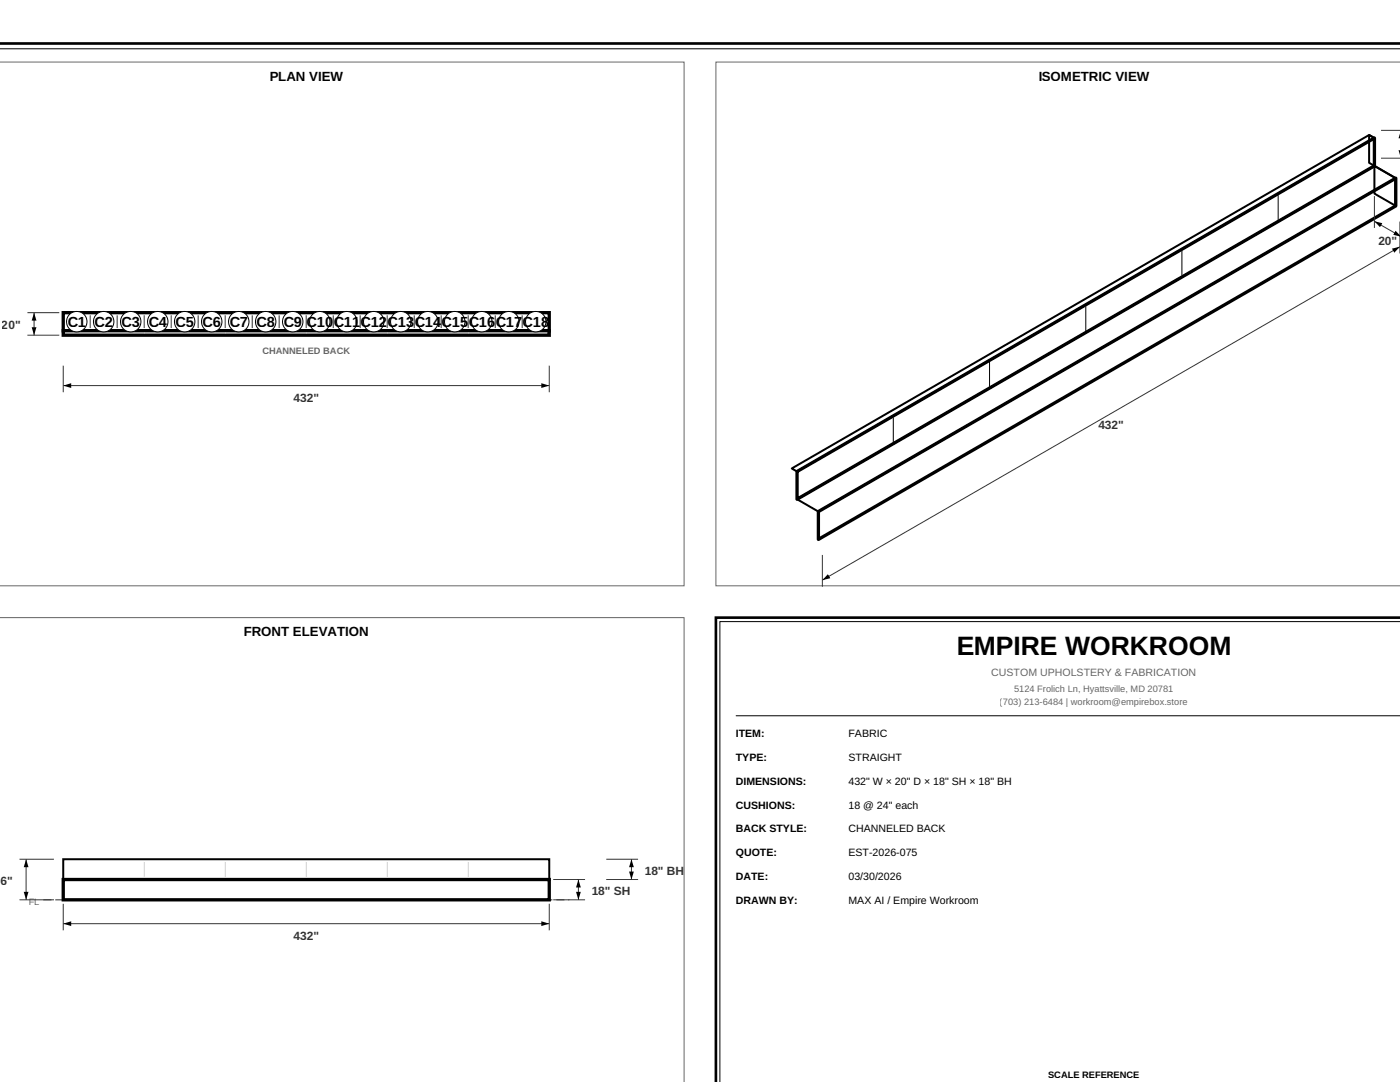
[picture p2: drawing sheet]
<svg xmlns="http://www.w3.org/2000/svg" width="279mm" height="216mm" viewBox="0 0 279 216" stroke-linecap="round" stroke-linejoin="round" font-family="sans-serif">
<path d="M-.1 8.7h279.5" fill="none" stroke="#000" stroke-width=".53"/>
<path d="M-.1 9.7h279.5" fill="none" stroke="#000" stroke-width=".2"/>
<path d="M-.1 12.4h136.6v104.5h-136.6" fill="none" stroke="#666" stroke-width=".2"/>
<path d="M12.6 62.4h97v3.6h-97z" fill="none" stroke="#000" stroke-width=".66" stroke-linecap="butt"/>
<path d="M12.6 66h97v.9h-97z" fill="#f0f0f0" stroke="#000" stroke-width=".66" stroke-linecap="butt"/>
<path d="M28.8 66.4v.1zM45 66.4v.1zM61.1 66.4v.1zM77.3 66.4v.1zM93.5 66.4v.1z" fill="#000" stroke="#ccc" stroke-width=".2"/>
<g fill="#000" stroke="#666" stroke-width=".26">
<path d="M18 62.9v2.6zM23.4 62.9v2.6zM28.8 62.9v2.6zM34.2 62.9v2.6zM39.6 62.9v2.6zM45 62.9v2.6zM50.4 62.9v2.6zM55.7 62.9v2.6zM61.1 62.9v2.6zM66.5 62.9v2.6zM71.9 62.9v2.6zM77.3 62.9v2.6z"/>
<path d="M82.7 62.9v2.6zM88.1 62.9v2.6zM93.5 62.9v2.6zM98.8 62.9v2.6zM104.2 62.9v2.6z"/>
</g>
<g fill="#fff" stroke="#000" stroke-width=".2">
<circle cx="15.3" cy="64.2" r="2.04"/>
<circle cx="20.7" cy="64.2" r="2.04"/>
<circle cx="26.1" cy="64.2" r="2.04"/>
<circle cx="31.5" cy="64.2" r="2.04"/>
<circle cx="36.8" cy="64.2" r="2.04"/>
<circle cx="42.2" cy="64.2" r="2.04"/>
<circle cx="47.6" cy="64.2" r="2.04"/>
<circle cx="53" cy="64.2" r="2.04"/>
<circle cx="58.4" cy="64.2" r="2.04"/>
<circle cx="63.8" cy="64.2" r="2.04"/>
<circle cx="69.2" cy="64.2" r="2.04"/>
<circle cx="74.6" cy="64.2" r="2.04"/>
<circle cx="80" cy="64.2" r="2.04"/>
<circle cx="85.4" cy="64.2" r="2.04"/>
<circle cx="90.7" cy="64.2" r="2.04"/>
<circle cx="96.1" cy="64.2" r="2.04"/>
<circle cx="101.5" cy="64.2" r="2.04"/>
<circle cx="106.9" cy="64.2" r="2.04"/>
</g>
<g fill="#000" stroke="#333" stroke-width=".2">
<path d="M274.3 39.1v6.4zM275.6 31.6h3.8zM275.6 26h3.8zM279.4 44.2v6.4zM274.3 44.2l5.1 3zM6.8 62.4v4.5zM5.5 62.4h6.3zM5.5 66.9h6.3zM12.6 73v5.3zM12.6 76.9h97zM109.6 73v5.3zM164.1 110.7v6.4z"/>
<path d="M164.1 115.8l115.3-66.6zM5.2 171.4v8.1zM3.9 179.5h6.9zM3.9 171.4h6.9zM110.4 179.5h6.4zM110.4 175.5h6.4zM115.4 175.5v4zM121 175.5h6.3zM121 171.4h6.3zM126 171.4v4.1zM12.6 180.3v5.3zM12.6 184.3h97z"/>
<path d="M109.6 180.3v5.3z"/>
</g>
<g fill="#000">
<path d="M279.4 26v1.6h-.3zM279.1 30h.3v1.6zM274.3 44.2l1.6 .3-.5 .9zM277.8 49.6l1.6-.4-1.2 1.2zM278.5 46l.9 1.2-1.4-.3zM6.8 62.4l.5 1.6h-1zM6.3 65.3h1l-.5 1.6zM12.6 76.9l1.6-.4v.9zM108 76.5l1.6 .4-1.6 .5zM165.3 114.5l.4 .9-1.6 .4zM5.2 171.4l.5 1.6h-1zM4.7 178h1l-.5 1.5z"/>
<path d="M115.4 175.5l.5 1.6h-.9zM115 178h.9l-.5 1.5zM126 171.4l.5 1.6h-1zM125.5 173.9h1l-.5 1.6zM12.6 184.3l1.6-.5v1zM108 183.8l1.6 .5-1.6 .5z"/>
</g>
<path d="M142.9 12.4v104.5h136.5M142.9 12.4h.1M142.9 12.4h136.5M-.1 123.2h136.6v92.7" fill="none" stroke="#666" stroke-width=".2"/>
<path d="M159.1 94.1l115.2-66.6v5.6l-115.2 66.5zM163.3 102.1l115.3-66.5v5.5l-115.3 66.5zM12.6 175.5h97v4h-97z" fill="none" stroke="#000" stroke-width=".66" stroke-linecap="butt"/>
<path d="M273.2 26.9l1.1 .6v5.6l-1.1-.6zM274.3 33.1l4.3 2.5v5.5l-4.3-2.5zM158 93.5l115.2-66.6 1.1 .6-115.2 66.6zM159.1 99.6l115.2-66.5 4.3 2.5-115.3 66.5zM12.6 171.4h97v4.1h-97z" fill="none" stroke="#000" stroke-width=".4"/>
<path d="M159.1 99.6l115.2-66.5z" fill="#000" stroke="#000" stroke-width=".26"/>
<path d="M235.9 50v5zM255.1 38.9v5zM197.5 72.2v5zM216.7 61.1v4.9zM178.3 83.3v4.9zM146.8 142.8h132.6z" fill="#000" stroke="#000" stroke-width=".2"/>
<path d="M8.7 179.5h104.9z" fill="#000" stroke="#666" stroke-width=".26" stroke-dasharray="1.6 .8" stroke-linecap="butt"/>
<path d="M28.8 172v3zM45 172v3zM61.1 172v3zM77.3 172v3zM93.5 172v3z" fill="#000" stroke="#ccc" stroke-width=".2"/>
<path d="M12.6 175.5h97z" fill="#000" stroke="#000" stroke-width=".4"/>
<path d="M279.4 123.2h-136.5v92.7" fill="none" stroke="#000" stroke-width=".53"/>
<path d="M279.4 124h-135.7v91.9" fill="none" stroke="#000" stroke-width=".2"/>
<text font-size="5.3" x="190.8" y="130.7">EMPIRE WORKROOM</text>
<g font-size="2.9">
<text x="13.5" y="65.2">C1</text>
<text x="18.8" y="65.2">C2</text>
<text x="24.2" y="65.2">C3</text>
<text x="29.6" y="65.2">C4</text>
<text x="35" y="65.2">C5</text>
<text x="40.4" y="65.2">C6</text>
<text x="45.8" y="65.2">C7</text>
<text x="51.2" y="65.2">C8</text>
<text x="56.6" y="65.2">C9</text>
<text x="61.1" y="65.2">C10</text>
<text x="66.5" y="65.2">C11</text>
<text x="71.9" y="65.2">C12</text>
<text x="77.3" y="65.2">C13</text>
<text x="82.7" y="65.2">C14</text>
<text x="88.1" y="65.2">C15</text>
<text x="93.5" y="65.2">C16</text>
<text x="98.9" y="65.2">C17</text>
<text x="104.2" y="65.2">C18</text>
</g>
<g font-size="2.6">
<text x="53.8" y="16.1">PLAN VIEW</text>
<text x="207.2" y="16.1">ISOMETRIC VIEW</text>
<text x="48.6" y="126.9">FRONT ELEVATION</text>
</g>
<g font-size="2.4" fill="#333">
<text x="275.1" y="48.9">20&quot;</text>
<text x=".4" y="65.7">20&quot;</text>
<text x="58.6" y="80.1">432&quot;</text>
<text x="219.2" y="85.7">432&quot;</text>
<text x=".1" y="176.6">6&quot;</text>
<text x="118.1" y="178.6">18&quot; SH</text>
<text x="128.7" y="174.5">18&quot; BH</text>
<text x="58.6" y="187.5">432&quot;</text>
</g>
<text font-size="2.1" fill="#666" x="197.8" y="134.9">CUSTOM UPHOLSTERY &amp; FABRICATION</text>
<g font-size="2.1">
<text x="146.8" y="147.1">ITEM:</text>
<text x="169.3" y="147.1">FABRIC</text>
<text x="146.8" y="151.8">TYPE:</text>
<text x="169.3" y="151.8">STRAIGHT</text>
<text x="146.8" y="156.6">DIMENSIONS:</text>
<text x="146.8" y="161.3">CUSHIONS:</text>
<text x="169.3" y="156.6">432&quot; W × 20&quot; D × 18&quot; SH × 18&quot; BH</text>
<text x="169.3" y="161.3">18 @ 24&quot; each</text>
<text x="146.8" y="166.1">BACK STYLE:</text>
<text x="169.3" y="166.1">CHANNELED BACK</text>
<text x="146.8" y="170.9">QUOTE:</text>
<text x="169.3" y="170.9">EST-2026-075</text>
<text x="146.8" y="175.6">DATE:</text>
<text x="169.3" y="175.6">03/30/2026</text>
<text x="146.8" y="180.4">DRAWN BY:</text>
<text x="169.3" y="180.4">MAX AI / Empire Workroom</text>
</g>
<g font-size="1.9" fill="#666">
<text x="52.4" y="70.6">CHANNELED BACK</text>
<text x="199.5" y="140.7">(703) 213-6484 | workroom@empirebox.store</text>
<text x="202.4" y="138.1">5124 Frolich Ln, Hyattsville, MD 20781</text>
<text x="5.7" y="180.6">FL</text>
</g>
<text font-size="1.9" x="209.2" y="215.1">SCALE REFERENCE</text>
</svg>
